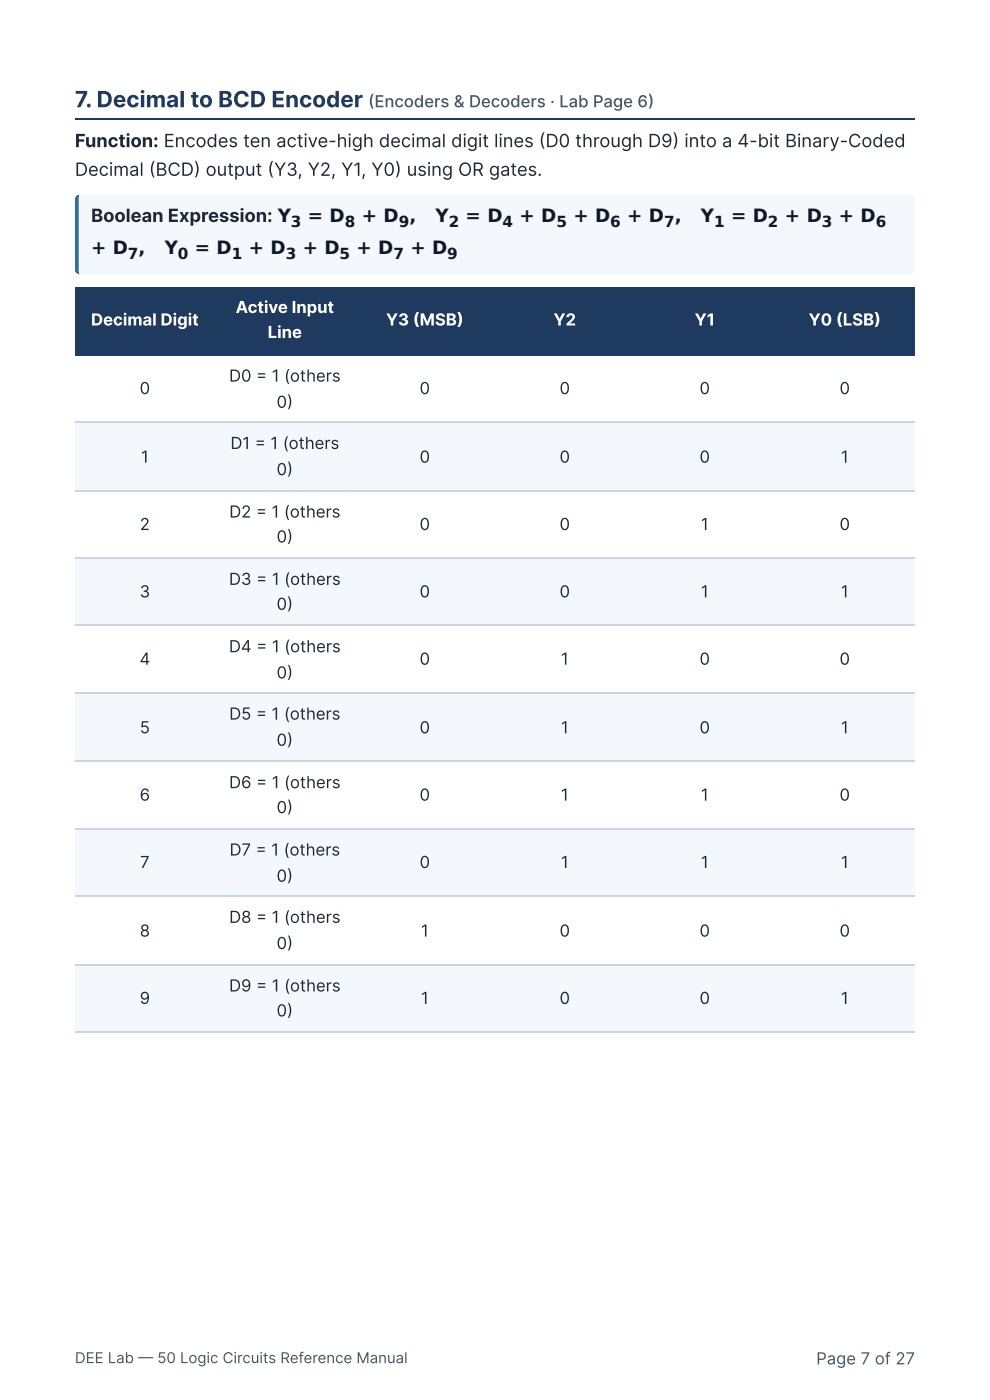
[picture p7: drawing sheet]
<svg xmlns="http://www.w3.org/2000/svg" width="210mm" height="297mm" viewBox="0 0 210 297" stroke-linecap="round" stroke-linejoin="round" font-family="sans-serif">
<path d="M15.9 25.3h178" fill="none" stroke="#1e3a5f" stroke-width=".26"/>
<path d="M16.6 41.5l.3-.2h176a1.04 1.04 0 0 1 1 1v14.9a1.04 1.04 0 0 1-1 1h-176a.93 .93 0 0 1-.6-1v-14.9z" fill="#f4f7fb"/>
<path d="M15.9 41.3h1.1v16.9h-1.1z" fill="#0284c7"/>
<g fill="#1e3a5f">
<path d="M15.9 60.9h29.6v14.2h-29.6z"/>
<path d="M45.5 60.9h29.6v14.2h-29.6z"/>
<path d="M75.1 60.9h29.7v14.2h-29.7z"/>
<path d="M104.8 60.9h29.9v14.2h-29.9z"/>
<path d="M134.7 60.9h29.6v14.2h-29.6z"/>
<path d="M164.3 60.9h29.6v14.2h-29.6z"/>
</g>
<g fill="#f4f7fb">
<path d="M15.9 89.7h29.6v14.3h-29.6z"/>
<path d="M45.5 89.7h29.6v14.3h-29.6z"/>
<path d="M75.1 89.7h29.7v14.3h-29.7z"/>
<path d="M104.8 89.7h29.9v14.3h-29.9z"/>
<path d="M134.7 89.7h29.6v14.3h-29.6z"/>
<path d="M164.3 89.7h29.6v14.3h-29.6z"/>
<path d="M15.9 118.3h29.6v14.5h-29.6z"/>
<path d="M45.5 118.3h29.6v14.5h-29.6z"/>
<path d="M75.1 118.3h29.7v14.5h-29.7z"/>
<path d="M104.8 118.3h29.9v14.5h-29.9z"/>
<path d="M134.7 118.3h29.6v14.5h-29.6z"/>
<path d="M164.3 118.3h29.6v14.5h-29.6z"/>
<path d="M15.9 147.1h29.6v14.3h-29.6z"/>
<path d="M45.5 147.1h29.6v14.3h-29.6z"/>
<path d="M75.1 147.1h29.7v14.3h-29.7z"/>
<path d="M104.8 147.1h29.9v14.3h-29.9z"/>
<path d="M134.7 147.1h29.6v14.3h-29.6z"/>
<path d="M164.3 147.1h29.6v14.3h-29.6z"/>
<path d="M15.9 175.9h29.6v14.3h-29.6z"/>
<path d="M45.5 175.9h29.6v14.3h-29.6z"/>
<path d="M75.1 175.9h29.7v14.3h-29.7z"/>
<path d="M104.8 175.9h29.9v14.3h-29.9z"/>
<path d="M134.7 175.9h29.6v14.3h-29.6z"/>
<path d="M164.3 175.9h29.6v14.3h-29.6z"/>
<path d="M15.9 204.5h29.6v14.6h-29.6z"/>
<path d="M45.5 204.5h29.6v14.6h-29.6z"/>
<path d="M75.1 204.5h29.7v14.6h-29.7z"/>
<path d="M104.8 204.5h29.9v14.6h-29.9z"/>
<path d="M134.7 204.5h29.6v14.6h-29.6z"/>
<path d="M164.3 204.5h29.6v14.6h-29.6z"/>
</g>
<g fill="#1e3a5f">
<path d="M15.9 74.9h29.6v.5h-29.6z"/>
<path d="M45.5 74.9h29.6v.5h-29.6z"/>
<path d="M75.1 74.9h29.7v.5h-29.7z"/>
<path d="M104.8 74.9h29.9v.5h-29.9z"/>
<path d="M134.7 74.9h29.6v.5h-29.6z"/>
<path d="M164.3 74.9h29.6v.5h-29.6z"/>
</g>
<path d="M15.9 89.6h178M15.9 104.1h178M15.9 118.4h178M15.9 132.7h178M15.9 147h178M15.9 161.5h178M15.9 175.8h178M15.9 190.1h178M15.9 204.7h178M15.9 218.9h178" fill="none" stroke="#cbd5e1" stroke-width=".26"/>
<text font-size="4.8" fill="#1e3a5f" x="15.9" y="22.8">7. Decimal to BCD Encoder</text>
<g font-size="3.9" fill="#1f2937">
<text x="15.9" y="31.2">Function: Encodes ten active-high decimal digit lines (D0 through D9) into a 4-bit Binary-Coded</text>
<text x="15.9" y="37.3">Decimal (BCD) output (Y3, Y2, Y1, Y0) using OR gates.</text>
<text x="19.3" y="47.1">Boolean Expression: Y</text>
</g>
<g font-size="3.9" fill="#0f172a">
<text x="65.3" y="47.1">= D</text>
<text x="76.7" y="47.1">+ D ,</text>
<text x="92.3" y="47.1">Y</text>
<text x="98.7" y="47.1">= D</text>
<text x="110.1" y="47.1">+ D</text>
<text x="121.6" y="47.1">+ D</text>
<text x="133" y="47.1">+ D ,</text>
<text x="148.6" y="47.1">Y</text>
<text x="155" y="47.1">= D</text>
<text x="166.4" y="47.1">+ D</text>
<text x="177.8" y="47.1">+ D</text>
<text x="19.3" y="54">+ D ,</text>
<text x="34.9" y="54">Y</text>
<text x="41.3" y="54">= D</text>
<text x="52.7" y="54">+ D</text>
<text x="64.2" y="54">+ D</text>
<text x="75.6" y="54">+ D</text>
<text x="87" y="54">+ D</text>
</g>
<g font-size="3.5" fill="#475569">
<text x="78.1" y="22.8">(Encoders &amp; Decoders · Lab Page 6)</text>
<text x="173" y="289.5">Page 7 of 27</text>
</g>
<g font-size="3.5" fill="#fff">
<text x="19.3" y="69.1">Decimal Digit</text>
<text x="50" y="66.4">Active Input</text>
<text x="56.8" y="71.7">Line</text>
<text x="81.8" y="69.1">Y3 (MSB)</text>
<text x="117.3" y="69.1">Y2</text>
<text x="147.3" y="69.1">Y1</text>
<text x="171.4" y="69.1">Y0 (LSB)</text>
</g>
<g font-size="3.5" fill="#1f2937">
<text x="29.6" y="83.6">0</text>
<text x="48.6" y="81">D0 = 1 (others</text>
<text x="89" y="83.6">0</text>
<text x="118.6" y="83.6">0</text>
<text x="148.3" y="83.6">0</text>
<text x="178" y="83.6">0</text>
<text x="58.6" y="86.5">0)</text>
<text x="48.9" y="95.3">D1 = 1 (others</text>
<text x="29.9" y="98.2">1</text>
<text x="58.6" y="100.8">0)</text>
<text x="89" y="98.2">0</text>
<text x="118.6" y="98.2">0</text>
<text x="148.3" y="98.2">0</text>
<text x="178.3" y="98.2">1</text>
<text x="29.6" y="112.4">2</text>
<text x="48.6" y="109.8">D2 = 1 (others</text>
<text x="89" y="112.4">0</text>
<text x="118.6" y="112.4">0</text>
<text x="148.6" y="112.4">1</text>
<text x="178" y="112.4">0</text>
<text x="58.6" y="115.1">0)</text>
<text x="48.5" y="124.1">D3 = 1 (others</text>
<text x="29.6" y="126.7">3</text>
<text x="58.6" y="129.4">0)</text>
<text x="89" y="126.7">0</text>
<text x="118.6" y="126.7">0</text>
<text x="148.6" y="126.7">1</text>
<text x="178.3" y="126.7">1</text>
<text x="29.6" y="141">4</text>
<text x="48.5" y="138.4">D4 = 1 (others</text>
<text x="58.6" y="143.9">0)</text>
<text x="89" y="141">0</text>
<text x="118.9" y="141">1</text>
<text x="148.3" y="141">0</text>
<text x="178" y="141">0</text>
<text x="29.6" y="155.6">5</text>
<text x="48.6" y="152.7">D5 = 1 (others</text>
<text x="89" y="155.6">0</text>
<text x="118.9" y="155.6">1</text>
<text x="148.3" y="155.6">0</text>
<text x="178.3" y="155.6">1</text>
<text x="58.6" y="158.2">0)</text>
<text x="48.6" y="167.2">D6 = 1 (others</text>
<text x="29.6" y="169.9">6</text>
<text x="58.6" y="172.5">0)</text>
<text x="89" y="169.9">0</text>
<text x="118.9" y="169.9">1</text>
<text x="148.6" y="169.9">1</text>
<text x="178" y="169.9">0</text>
<text x="29.7" y="184.2">7</text>
<text x="48.7" y="181.5">D7 = 1 (others</text>
<text x="89" y="184.2">0</text>
<text x="118.9" y="184.2">1</text>
<text x="148.6" y="184.2">1</text>
<text x="178.3" y="184.2">1</text>
<text x="58.6" y="187.1">0)</text>
<text x="48.6" y="195.8">D8 = 1 (others</text>
<text x="29.6" y="198.7">8</text>
<text x="58.6" y="201.3">0)</text>
<text x="89.2" y="198.7">1</text>
<text x="118.6" y="198.7">0</text>
<text x="148.3" y="198.7">0</text>
<text x="178" y="198.7">0</text>
<text x="29.6" y="213">9</text>
<text x="48.6" y="210.3">D9 = 1 (others</text>
<text x="58.6" y="215.6">0)</text>
<text x="89.2" y="213">1</text>
<text x="118.6" y="213">0</text>
<text x="148.3" y="213">0</text>
<text x="178.3" y="213">1</text>
</g>
<g font-size="3.2" fill="#0f172a">
<text x="61.7" y="48.1">3</text>
<text x="73.1" y="48.1">8</text>
<text x="84.5" y="48.1">9</text>
<text x="95.1" y="48.1">2</text>
<text x="106.5" y="48.1">4</text>
<text x="118" y="48.1">5</text>
<text x="129.4" y="48.1">6</text>
<text x="140.8" y="48.1">7</text>
<text x="151.4" y="48.1">1</text>
<text x="162.8" y="48.1">2</text>
<text x="174.2" y="48.1">3</text>
<text x="185.7" y="48.1">6</text>
<text x="27.1" y="55">7</text>
<text x="37.7" y="55">0</text>
<text x="49.1" y="55">1</text>
<text x="60.6" y="55">3</text>
<text x="72" y="55">5</text>
<text x="83.4" y="55">7</text>
<text x="94.8" y="55">9</text>
</g>
<text font-size="3.2" fill="#475569" x="15.9" y="289.2">DEE Lab — 50 Logic Circuits Reference Manual</text>
</svg>
